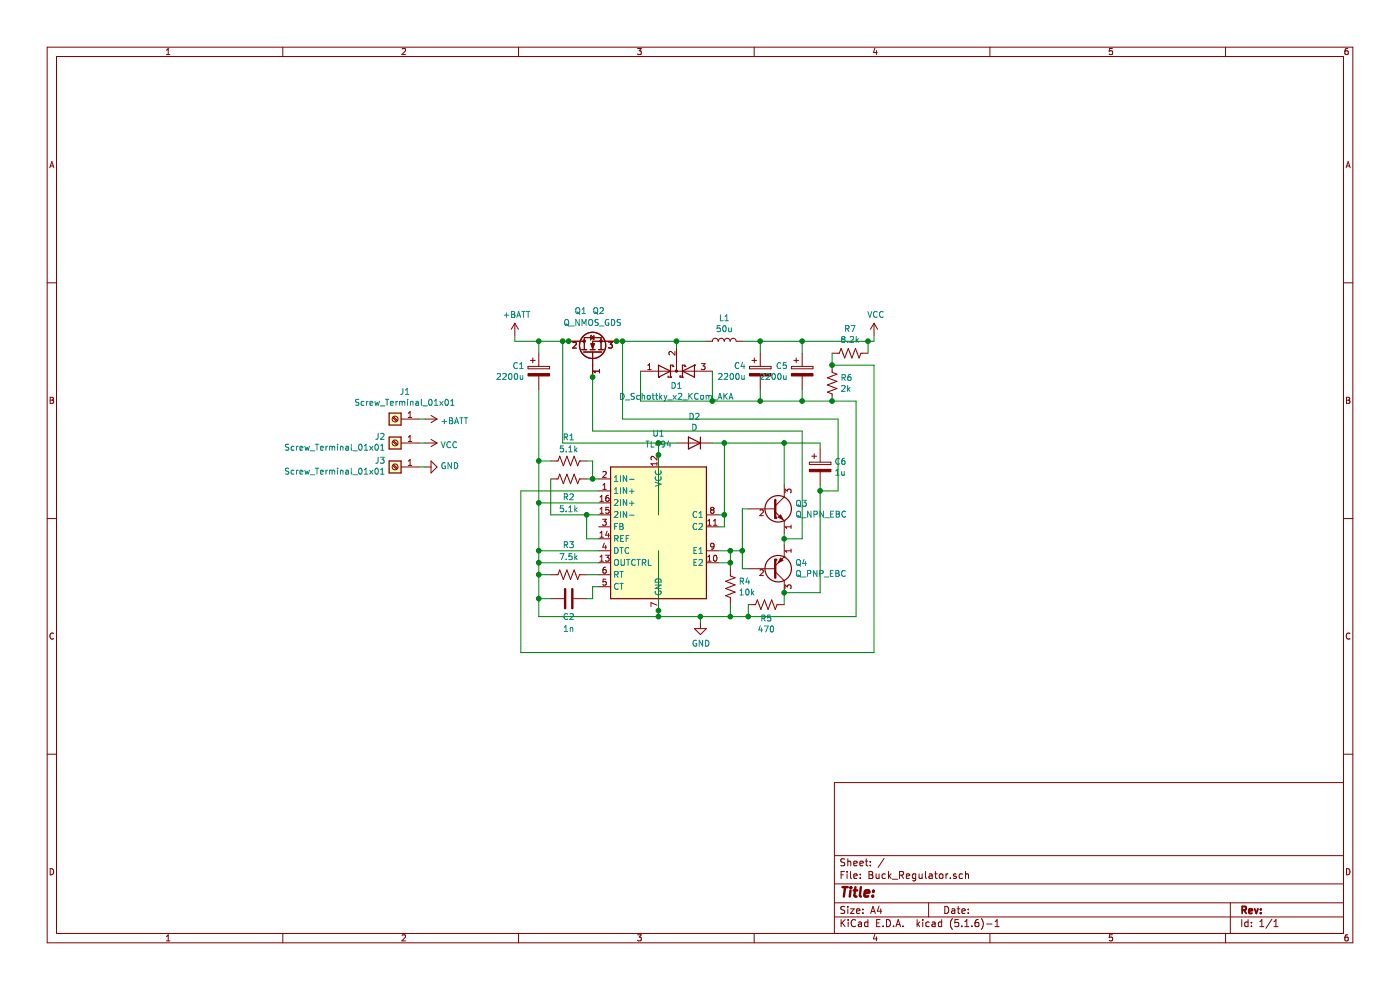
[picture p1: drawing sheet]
EESchema Schematic File Version 4
EELAYER 30 0
EELAYER END
$Descr A4 11693 8268
encoding utf-8
Sheet 1 1
Title ""
Date ""
Rev ""
Comp ""
Comment1 ""
Comment2 ""
Comment3 ""
Comment4 ""
$EndDescr
$Comp
L Device:D_Schottky_x2_KCom_AKA D1
U 1 1
P 5650 3100
F 0 "D1" H 5650 3225 50  0000 C CNN
F 1 "D_Schottky_x2_KCom_AKA" H 5650 3316 50  0000 C CNN
F 2 "Package_TO_SOT_THT:TO-247-3_Vertical" H 5650 3100 50  0001 C CNN
F 3 "~" H 5650 3100 50  0001 C CNN
	1    5650 3100
	1    0    0    1   
$EndComp
$Comp
L Device:L L1
U 1 1
P 6050 2850
F 0 "L1" V 6240 2850 50  0000 C CNN
F 1 "50u" V 6149 2850 50  0000 C CNN
F 2 "Inductor_THT:L_Toroid_Vertical_L54.0mm_W23.8mm_P20.10mm_Bourns_5700" H 6050 2850 50  0001 C CNN
F 3 "~" H 6050 2850 50  0001 C CNN
	1    6050 2850
	0    -1   -1   0   
$EndComp
$Comp
L Device:Q_NMOS_GDS Q1
U 1 1
P 4950 2950
F 0 "Q1" V 5300 3050 50  0000 C CNN
F 1 "Q_NMOS_GDS" V 5201 2950 50  0000 C CNN
F 2 "Package_TO_SOT_THT:TO-220-3_Vertical" H 5150 3050 50  0001 C CNN
F 3 "~" H 4950 2950 50  0001 C CNN
	1    4950 2950
	0    -1   -1   0   
$EndComp
$Comp
L Device:CP C5
U 1 1
P 6700 3100
F 0 "C5" H 6582 3146 50  0000 R CNN
F 1 "2200u" H 6582 3055 50  0000 R CNN
F 2 "Capacitor_THT:CP_Radial_D10.0mm_P5.00mm" H 6738 2950 50  0001 C CNN
F 3 "~" H 6700 3100 50  0001 C CNN
	1    6700 3100
	1    0    0    -1  
$EndComp
$Comp
L Regulator_Controller:TL494 U1
U 1 1
P 5500 4500
F 0 "U1" H 5500 5381 50  0000 C CNN
F 1 "TL494" H 5500 5290 50  0000 C CNN
F 2 "Package_DIP:DIP-16_W7.62mm" H 5500 4500 50  0001 C CNN
F 3 "http://www.ti.com/lit/ds/symlink/tl494.pdf" H 5500 4500 50  0001 C CNN
	1    5500 4500
	1    0    0    -1  
$EndComp
$Comp
L Device:C C2
U 1 1
P 4750 5000
F 0 "C2" V 4900 5000 50  0000 C CNN
F 1 "1n" V 5000 5000 50  0000 C CNN
F 2 "Capacitor_THT:C_Disc_D7.0mm_W2.5mm_P5.00mm" H 4788 4850 50  0001 C CNN
F 3 "~" H 4750 5000 50  0001 C CNN
	1    4750 5000
	0    1    1    0   
$EndComp
$Comp
L Device:R_US R3
U 1 1
P 4750 4800
F 0 "R3" V 4500 4800 50  0000 C CNN
F 1 "7.5k" V 4600 4800 50  0000 C CNN
F 2 "Resistor_THT:R_Axial_DIN0207_L6.3mm_D2.5mm_P10.16mm_Horizontal" V 4680 4800 50  0001 C CNN
F 3 "~" H 4750 4800 50  0001 C CNN
	1    4750 4800
	0    1    1    0   
$EndComp
$Comp
L Device:R_US R4
U 1 1
P 6100 4900
F 0 "R4" H 6168 4946 50  0000 L CNN
F 1 "10k" H 6168 4855 50  0000 L CNN
F 2 "Resistor_THT:R_Axial_DIN0207_L6.3mm_D2.5mm_P10.16mm_Horizontal" V 6030 4900 50  0001 C CNN
F 3 "~" H 6100 4900 50  0001 C CNN
	1    6100 4900
	1    0    0    -1  
$EndComp
Wire Wire Line
	5500 5100 5500 5150
Wire Wire Line
	5500 5150 5850 5150
Wire Wire Line
	6000 4700 6100 4700
Wire Wire Line
	6100 4700 6100 4750
Wire Wire Line
	6000 4600 6100 4600
Wire Wire Line
	6100 4600 6100 4700
Connection ~ 6100 4700
Wire Wire Line
	6100 5050 6100 5150
Wire Wire Line
	4900 4800 5000 4800
Wire Wire Line
	5000 4900 4950 4900
Wire Wire Line
	4950 4900 4950 5000
Wire Wire Line
	4950 5000 4900 5000
Wire Wire Line
	5000 4300 4900 4300
Wire Wire Line
	4900 4300 4900 4500
Wire Wire Line
	4900 4500 5000 4500
$Comp
L Device:R_US R1
U 1 1
P 4750 3850
F 0 "R1" V 4550 3850 50  0000 C CNN
F 1 "5.1k" V 4650 3850 50  0000 C CNN
F 2 "Resistor_THT:R_Axial_DIN0207_L6.3mm_D2.5mm_P10.16mm_Horizontal" V 4680 3850 50  0001 C CNN
F 3 "~" H 4750 3850 50  0001 C CNN
	1    4750 3850
	0    1    1    0   
$EndComp
$Comp
L Device:R_US R2
U 1 1
P 4750 4000
F 0 "R2" V 4900 4000 50  0000 C CNN
F 1 "5.1k" V 5000 4000 50  0000 C CNN
F 2 "Resistor_THT:R_Axial_DIN0207_L6.3mm_D2.5mm_P10.16mm_Horizontal" V 4680 4000 50  0001 C CNN
F 3 "~" H 4750 4000 50  0001 C CNN
	1    4750 4000
	0    1    1    0   
$EndComp
Wire Wire Line
	4900 3850 4950 3850
Wire Wire Line
	4950 3850 4950 4000
Wire Wire Line
	4950 4000 4900 4000
Wire Wire Line
	5000 4000 4950 4000
Connection ~ 4950 4000
Wire Wire Line
	5500 5150 4500 5150
Wire Wire Line
	4500 5150 4500 5000
Wire Wire Line
	4500 3850 4600 3850
Connection ~ 5500 5150
Wire Wire Line
	5000 4600 4500 4600
Connection ~ 4500 4600
Wire Wire Line
	4500 4600 4500 4200
Wire Wire Line
	5000 4700 4500 4700
Connection ~ 4500 4700
Wire Wire Line
	4500 4700 4500 4600
Wire Wire Line
	4600 4800 4500 4800
Connection ~ 4500 4800
Wire Wire Line
	4500 4800 4500 4700
Wire Wire Line
	4600 5000 4500 5000
Connection ~ 4500 5000
Wire Wire Line
	4500 5000 4500 4800
Wire Wire Line
	5000 4200 4500 4200
Connection ~ 4500 4200
Wire Wire Line
	4500 4200 4500 3850
$Comp
L Device:C C3
U 1 1
P 5500 4450
F 0 "C3" H 5385 4404 50  0000 R CNN
F 1 "0.1u" H 5385 4495 50  0000 R CNN
F 2 "Capacitor_THT:C_Rect_L13.0mm_W5.0mm_P10.00mm_FKS3_FKP3_MKS4" H 5538 4300 50  0001 C CNN
F 3 "~" H 5500 4450 50  0001 C CNN
	1    5500 4450
	-1   0    0    1   
$EndComp
Wire Wire Line
	5500 4600 5500 5100
Connection ~ 5500 5100
Wire Wire Line
	6050 4400 6000 4400
Wire Wire Line
	6000 4300 6050 4300
Wire Wire Line
	6050 4300 6050 4400
Wire Wire Line
	5500 3800 5500 4300
$Comp
L Device:Q_NPN_EBC Q3
U 1 1
P 6450 4250
F 0 "Q3" H 6641 4296 50  0000 L CNN
F 1 "Q_NPN_EBC" H 6641 4205 50  0000 L CNN
F 2 "Package_TO_SOT_THT:TO-92_Inline_Wide" H 6650 4350 50  0001 C CNN
F 3 "~" H 6450 4250 50  0001 C CNN
	1    6450 4250
	1    0    0    -1  
$EndComp
$Comp
L Device:Q_PNP_EBC Q4
U 1 1
P 6450 4750
F 0 "Q4" H 6640 4704 50  0000 L CNN
F 1 "Q_PNP_EBC" H 6640 4795 50  0000 L CNN
F 2 "Package_TO_SOT_THT:TO-92_Inline_Wide" H 6650 4850 50  0001 C CNN
F 3 "~" H 6450 4750 50  0001 C CNN
	1    6450 4750
	1    0    0    1   
$EndComp
Wire Wire Line
	6250 4250 6200 4250
Wire Wire Line
	6200 4250 6200 4600
Wire Wire Line
	6200 4750 6250 4750
Wire Wire Line
	6200 4600 6100 4600
Connection ~ 6200 4600
Wire Wire Line
	6200 4600 6200 4750
Connection ~ 6100 4600
$Comp
L power:GND #PWR02
U 1 1
P 5850 5200
F 0 "#PWR02" H 5850 4950 50  0001 C CNN
F 1 "GND" H 5855 5027 50  0000 C CNN
F 2 "" H 5850 5200 50  0001 C CNN
F 3 "" H 5850 5200 50  0001 C CNN
	1    5850 5200
	1    0    0    -1  
$EndComp
$Comp
L power:+BATT #PWR01
U 1 1
P 4300 2800
F 0 "#PWR01" H 4300 2650 50  0001 C CNN
F 1 "+BATT" H 4315 2973 50  0000 C CNN
F 2 "" H 4300 2800 50  0001 C CNN
F 3 "" H 4300 2800 50  0001 C CNN
	1    4300 2800
	1    0    0    -1  
$EndComp
Wire Wire Line
	4300 2800 4300 2850
Wire Wire Line
	5150 2850 5200 2850
Wire Wire Line
	4300 2850 4500 2850
Wire Wire Line
	4700 2850 4700 3700
Wire Wire Line
	5500 3700 5500 3800
Connection ~ 4700 2850
Wire Wire Line
	4700 2850 4750 2850
Connection ~ 5500 3800
$Comp
L Device:D D2
U 1 1
P 5800 3700
F 0 "D2" H 5800 3483 50  0000 C CNN
F 1 "D" H 5800 3574 50  0000 C CNN
F 2 "Diode_THT:D_DO-34_SOD68_P10.16mm_Horizontal" H 5800 3700 50  0001 C CNN
F 3 "~" H 5800 3700 50  0001 C CNN
	1    5800 3700
	-1   0    0    1   
$EndComp
$Comp
L Device:CP C6
U 1 1
P 6850 3900
F 0 "C6" H 6968 3946 50  0000 L CNN
F 1 "1u" H 6968 3855 50  0000 L CNN
F 2 "Capacitor_THT:CP_Radial_D10.0mm_P5.00mm" H 6888 3750 50  0001 C CNN
F 3 "~" H 6850 3900 50  0001 C CNN
	1    6850 3900
	1    0    0    -1  
$EndComp
Wire Wire Line
	6550 4450 6550 4500
Wire Wire Line
	5500 3700 5650 3700
Wire Wire Line
	5950 3700 6050 3700
Wire Wire Line
	6050 3700 6050 4300
Connection ~ 6050 4300
Wire Wire Line
	6050 3700 6550 3700
Wire Wire Line
	6550 3700 6550 4050
Connection ~ 6050 3700
Wire Wire Line
	6550 3700 6850 3700
Wire Wire Line
	6850 3700 6850 3750
Connection ~ 6550 3700
Wire Wire Line
	6850 4050 6850 4100
Wire Wire Line
	6850 4950 6550 4950
Wire Wire Line
	4700 3700 5500 3700
Connection ~ 5500 3700
Wire Wire Line
	4950 3150 4950 3600
Wire Wire Line
	4950 3600 6700 3600
Wire Wire Line
	6700 3600 6700 4500
Wire Wire Line
	6700 4500 6550 4500
Connection ~ 6550 4500
Wire Wire Line
	6550 4500 6550 4550
Wire Wire Line
	6850 4100 7000 4100
Wire Wire Line
	7000 4100 7000 3500
Wire Wire Line
	7000 3500 5200 3500
Wire Wire Line
	5200 3500 5200 2850
Connection ~ 6850 4100
Wire Wire Line
	6850 4100 6850 4950
Connection ~ 5200 2850
Wire Wire Line
	5200 2850 5650 2850
Wire Wire Line
	5650 2900 5650 2850
$Comp
L Device:R_US R5
U 1 1
P 6400 5050
F 0 "R5" V 6513 5050 50  0000 C CNN
F 1 "470" V 6604 5050 50  0000 C CNN
F 2 "Resistor_THT:R_Axial_DIN0207_L6.3mm_D2.5mm_P10.16mm_Horizontal" V 6330 5050 50  0001 C CNN
F 3 "~" H 6400 5050 50  0001 C CNN
	1    6400 5050
	0    1    1    0   
$EndComp
Wire Wire Line
	4600 4000 4600 4300
Wire Wire Line
	4600 4300 4900 4300
Connection ~ 4900 4300
Wire Wire Line
	5850 5150 5850 5200
Connection ~ 5850 5150
Wire Wire Line
	5850 5150 6100 5150
Wire Wire Line
	6100 5150 6250 5150
Wire Wire Line
	7150 5150 7150 3350
Wire Wire Line
	5350 3350 5350 3100
Connection ~ 6100 5150
Wire Wire Line
	5950 3100 5950 3350
Connection ~ 5950 3350
Wire Wire Line
	5950 3350 5350 3350
$Comp
L power:VCC #PWR03
U 1 1
P 7300 2800
F 0 "#PWR03" H 7300 2650 50  0001 C CNN
F 1 "VCC" H 7315 2973 50  0000 C CNN
F 2 "" H 7300 2800 50  0001 C CNN
F 3 "" H 7300 2800 50  0001 C CNN
	1    7300 2800
	1    0    0    -1  
$EndComp
Wire Wire Line
	7300 2850 7300 2800
Wire Wire Line
	6250 5050 6250 5150
Connection ~ 6250 5150
Wire Wire Line
	6250 5150 7150 5150
Wire Wire Line
	6550 5050 6550 4950
Connection ~ 6550 4950
$Comp
L Device:R_US R7
U 1 1
P 7100 2950
F 0 "R7" V 6895 2950 50  0000 C CNN
F 1 "8.2k" V 6986 2950 50  0000 C CNN
F 2 "Resistor_THT:R_Axial_DIN0207_L6.3mm_D2.5mm_P10.16mm_Horizontal" V 7030 2950 50  0001 C CNN
F 3 "~" H 7100 2950 50  0001 C CNN
	1    7100 2950
	0    1    1    0   
$EndComp
Wire Wire Line
	7250 2950 7250 2850
Connection ~ 7250 2850
Wire Wire Line
	7250 2850 7300 2850
$Comp
L Device:R_US R6
U 1 1
P 6950 3200
F 0 "R6" H 7018 3246 50  0000 L CNN
F 1 "2k" H 7018 3155 50  0000 L CNN
F 2 "Resistor_THT:R_Axial_DIN0207_L6.3mm_D2.5mm_P10.16mm_Horizontal" V 6880 3200 50  0001 C CNN
F 3 "~" H 6950 3200 50  0001 C CNN
	1    6950 3200
	1    0    0    -1  
$EndComp
Connection ~ 6950 3350
Wire Wire Line
	6950 3350 7150 3350
Wire Wire Line
	6950 2950 6950 3050
Wire Wire Line
	6950 3050 7300 3050
Wire Wire Line
	7300 3050 7300 5450
Wire Wire Line
	7300 5450 4350 5450
Wire Wire Line
	4350 5450 4350 4100
Wire Wire Line
	4350 4100 5000 4100
Connection ~ 6950 3050
Wire Wire Line
	5650 2850 5900 2850
Connection ~ 5650 2850
$Comp
L Device:CP C4
U 1 1
P 6350 3100
F 0 "C4" H 6232 3146 50  0000 R CNN
F 1 "2200u" H 6232 3055 50  0000 R CNN
F 2 "Capacitor_THT:CP_Radial_D10.0mm_P5.00mm" H 6388 2950 50  0001 C CNN
F 3 "~" H 6350 3100 50  0001 C CNN
	1    6350 3100
	1    0    0    -1  
$EndComp
Wire Wire Line
	6200 2850 6350 2850
Wire Wire Line
	5950 3350 6350 3350
Wire Wire Line
	6350 2950 6350 2850
Connection ~ 6350 2850
Wire Wire Line
	6350 2850 6700 2850
Wire Wire Line
	6700 2950 6700 2850
Connection ~ 6700 2850
Wire Wire Line
	6700 2850 7250 2850
Wire Wire Line
	6350 3250 6350 3350
Connection ~ 6350 3350
Wire Wire Line
	6350 3350 6700 3350
Wire Wire Line
	6700 3250 6700 3350
Connection ~ 6700 3350
Wire Wire Line
	6700 3350 6950 3350
$Comp
L Device:CP C1
U 1 1
P 4500 3100
F 0 "C1" H 4382 3146 50  0000 R CNN
F 1 "2200u" H 4382 3055 50  0000 R CNN
F 2 "Capacitor_THT:CP_Radial_D10.0mm_P5.00mm" H 4538 2950 50  0001 C CNN
F 3 "~" H 4500 3100 50  0001 C CNN
	1    4500 3100
	1    0    0    -1  
$EndComp
Wire Wire Line
	4500 2950 4500 2850
Connection ~ 4500 2850
Wire Wire Line
	4500 2850 4700 2850
Wire Wire Line
	4500 3250 4500 3850
Connection ~ 4500 3850
$Comp
L Device:Q_NMOS_GDS Q2
U 1 1
P 4950 2950
F 0 "Q2" V 5300 2900 50  0000 C CNN
F 1 "Q_NMOS_GDS" V 5201 2950 50  0001 C CNN
F 2 "Package_TO_SOT_THT:TO-220-3_Vertical" H 5150 3050 50  0001 C CNN
F 3 "~" H 4950 2950 50  0001 C CNN
	1    4950 2950
	0    -1   -1   0   
$EndComp
Connection ~ 4950 3150
Connection ~ 4750 2850
Connection ~ 5150 2850
$Comp
L Connector:Screw_Terminal_01x01 J1
U 1 1
P 3300 3500
F 0 "J1" H 3218 3275 50  0000 C CNN
F 1 "Screw_Terminal_01x01" H 3218 3366 50  0000 C CNN
F 2 "Connector_Wire:SolderWire-2.5sqmm_1x01_D2.4mm_OD4.4mm" H 3300 3500 50  0001 C CNN
F 3 "~" H 3300 3500 50  0001 C CNN
	1    3300 3500
	-1   0    0    1   
$EndComp
$Comp
L Connector:Screw_Terminal_01x01 J2
U 1 1
P 3300 3700
F 0 "J2" H 3379 3650 50  0000 L CNN
F 1 "Screw_Terminal_01x01" H 3379 3741 50  0000 L CNN
F 2 "Connector_Wire:SolderWire-2.5sqmm_1x01_D2.4mm_OD4.4mm" H 3300 3700 50  0001 C CNN
F 3 "~" H 3300 3700 50  0001 C CNN
	1    3300 3700
	-1   0    0    1   
$EndComp
$Comp
L Connector:Screw_Terminal_01x01 J3
U 1 1
P 3300 3900
F 0 "J3" H 3379 3850 50  0000 L CNN
F 1 "Screw_Terminal_01x01" H 3379 3941 50  0000 L CNN
F 2 "Connector_Wire:SolderWire-2.5sqmm_1x01_D2.4mm_OD4.4mm" H 3300 3900 50  0001 C CNN
F 3 "~" H 3300 3900 50  0001 C CNN
	1    3300 3900
	-1   0    0    1   
$EndComp
$Comp
L power:+BATT #PWR04
U 1 1
P 3550 3500
F 0 "#PWR04" H 3550 3350 50  0001 C CNN
F 1 "+BATT" V 3565 3628 50  0000 L CNN
F 2 "" H 3550 3500 50  0001 C CNN
F 3 "" H 3550 3500 50  0001 C CNN
	1    3550 3500
	0    1    1    0   
$EndComp
$Comp
L power:VCC #PWR05
U 1 1
P 3550 3700
F 0 "#PWR05" H 3550 3550 50  0001 C CNN
F 1 "VCC" V 3565 3828 50  0000 L CNN
F 2 "" H 3550 3700 50  0001 C CNN
F 3 "" H 3550 3700 50  0001 C CNN
	1    3550 3700
	0    1    1    0   
$EndComp
$Comp
L power:GND #PWR06
U 1 1
P 3550 3900
F 0 "#PWR06" H 3550 3650 50  0001 C CNN
F 1 "GND" V 3555 3772 50  0000 R CNN
F 2 "" H 3550 3900 50  0001 C CNN
F 3 "" H 3550 3900 50  0001 C CNN
	1    3550 3900
	0    -1   -1   0   
$EndComp
Wire Wire Line
	3500 3500 3550 3500
Wire Wire Line
	3500 3700 3550 3700
Wire Wire Line
	3500 3900 3550 3900
$EndSCHEMATC
